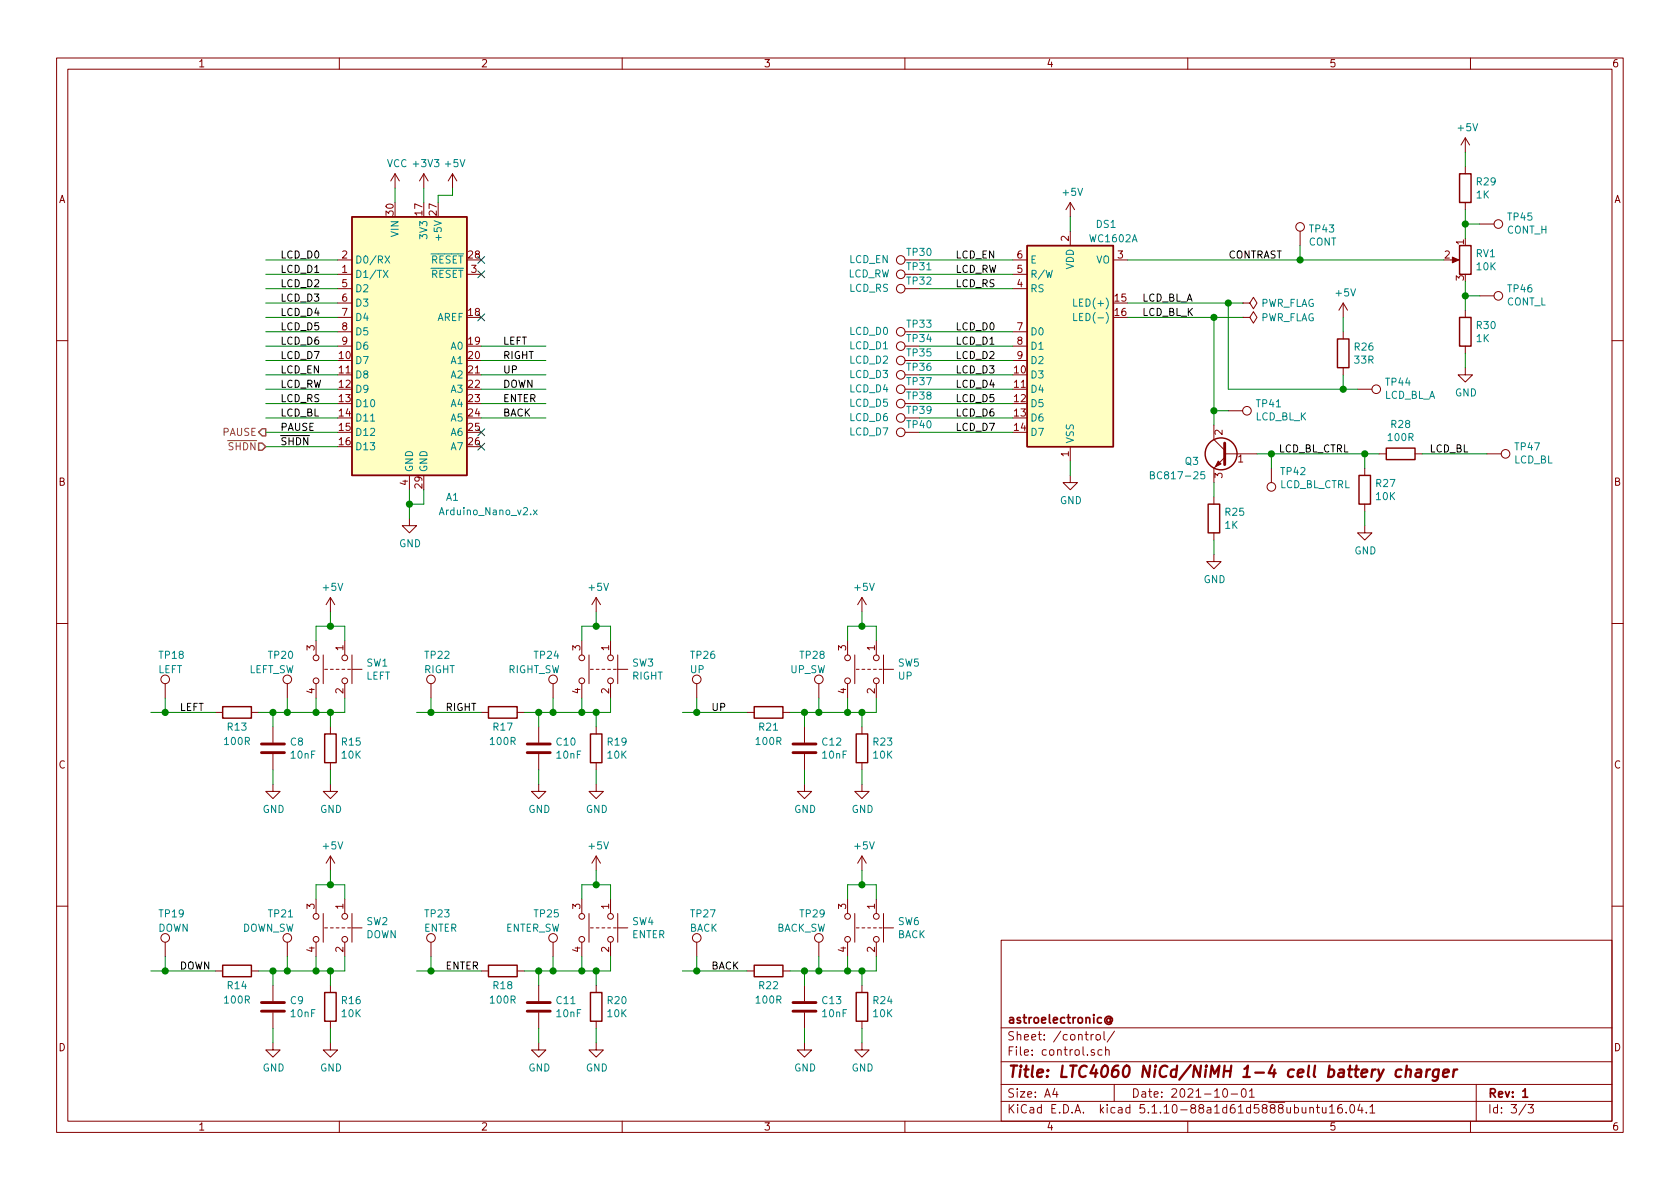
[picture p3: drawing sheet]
EESchema Schematic File Version 4
EELAYER 30 0
EELAYER END
$Descr A4 11693 8268
encoding utf-8
Sheet 3 3
Title "LTC4060 NiCd/NiMH 1-4 cell battery charger"
Date "2021-10-01"
Rev "1"
Comp "astroelectronic@"
Comment1 ""
Comment2 ""
Comment3 ""
Comment4 ""
$EndDescr
Text HLabel 1850 3000 0    50   Output ~ 0
PAUSE
Text HLabel 1850 3100 0    50   Input ~ 0
~SHDN
Wire Wire Line
	2850 3400 2850 3500
Wire Wire Line
	2850 3500 2950 3500
Wire Wire Line
	2950 3500 2950 3400
Wire Wire Line
	2850 3500 2850 3600
Connection ~ 2850 3500
$Comp
L power:GND #PWR034
U 1 1
P 2850 3600
F 0 "#PWR034" H 2850 3350 50  0001 C CNN
F 1 "GND" H 2855 3427 50  0000 C CNN
F 2 "" H 2850 3600 50  0001 C CNN
F 3 "" H 2850 3600 50  0001 C CNN
	1    2850 3600
	1    0    0    -1  
$EndComp
Wire Wire Line
	2750 1300 2750 1400
$Comp
L power:VCC #PWR?
U 1 1
P 2750 1300
AR Path="/61C3C6E2" Ref="#PWR?"  Part="1" 
AR Path="/61BF9A20/61C3C6E2" Ref="#PWR?"  Part="1" 
AR Path="/61C364DC/61C3C6E2" Ref="#PWR033"  Part="1" 
F 0 "#PWR033" H 2750 1150 50  0001 C CNN
F 1 "VCC" H 2765 1473 50  0000 C CNN
F 2 "" H 2750 1300 50  0001 C CNN
F 3 "" H 2750 1300 50  0001 C CNN
	1    2750 1300
	1    0    0    -1  
$EndComp
Text Label 1950 3100 0    50   ~ 0
~SHDN
Text Label 1950 3000 0    50   ~ 0
PAUSE
Wire Wire Line
	2350 3000 1850 3000
Wire Wire Line
	2350 3100 1850 3100
$Comp
L Switch:SW_Push_Dual SW1
U 1 1
P 2400 4650
F 0 "SW1" V 2354 4798 50  0000 L CNN
F 1 "LEFT" V 2445 4798 50  0000 L CNN
F 2 "Button_Switch_THT:SW_PUSH_6mm" H 2400 4850 50  0001 C CNN
F 3 "~" H 2400 4850 50  0001 C CNN
	1    2400 4650
	0    1    1    0   
$EndComp
$Comp
L Device:R R15
U 1 1
P 2300 5200
F 0 "R15" H 2370 5246 50  0000 L CNN
F 1 "10K" H 2370 5155 50  0000 L CNN
F 2 "Resistor_SMD:R_0805_2012Metric" V 2230 5200 50  0001 C CNN
F 3 "~" H 2300 5200 50  0001 C CNN
	1    2300 5200
	1    0    0    -1  
$EndComp
$Comp
L Device:C C8
U 1 1
P 1900 5200
F 0 "C8" H 2015 5246 50  0000 L CNN
F 1 "10nF" H 2015 5155 50  0000 L CNN
F 2 "Capacitor_SMD:C_0805_2012Metric" H 1938 5050 50  0001 C CNN
F 3 "~" H 1900 5200 50  0001 C CNN
	1    1900 5200
	1    0    0    -1  
$EndComp
Wire Wire Line
	2300 5050 2300 4950
Wire Wire Line
	2200 4950 2200 4850
Wire Wire Line
	2400 4950 2400 4850
Wire Wire Line
	2300 5350 2300 5450
Wire Wire Line
	1900 5350 1900 5450
$Comp
L power:GND #PWR030
U 1 1
P 2300 5450
F 0 "#PWR030" H 2300 5200 50  0001 C CNN
F 1 "GND" H 2305 5277 50  0000 C CNN
F 2 "" H 2300 5450 50  0001 C CNN
F 3 "" H 2300 5450 50  0001 C CNN
	1    2300 5450
	1    0    0    -1  
$EndComp
$Comp
L power:GND #PWR027
U 1 1
P 1900 5450
F 0 "#PWR027" H 1900 5200 50  0001 C CNN
F 1 "GND" H 1905 5277 50  0000 C CNN
F 2 "" H 1900 5450 50  0001 C CNN
F 3 "" H 1900 5450 50  0001 C CNN
	1    1900 5450
	1    0    0    -1  
$EndComp
Wire Wire Line
	2200 4450 2200 4350
Wire Wire Line
	2200 4350 2300 4350
Wire Wire Line
	2400 4350 2400 4450
Wire Wire Line
	2300 4350 2300 4250
Connection ~ 2300 4350
Wire Wire Line
	2300 4350 2400 4350
$Comp
L Device:R R13
U 1 1
P 1650 4950
F 0 "R13" V 1750 4950 50  0000 C CNN
F 1 "100R" V 1850 4950 50  0000 C CNN
F 2 "Resistor_SMD:R_0805_2012Metric" V 1580 4950 50  0001 C CNN
F 3 "~" H 1650 4950 50  0001 C CNN
	1    1650 4950
	0    1    1    0   
$EndComp
Wire Wire Line
	1500 4950 1150 4950
Wire Wire Line
	2200 4950 2300 4950
Connection ~ 2300 4950
Wire Wire Line
	2300 4950 2400 4950
Wire Wire Line
	1800 4950 1900 4950
Wire Wire Line
	1900 4950 1900 5050
Wire Wire Line
	1900 4950 2000 4950
Connection ~ 1900 4950
Connection ~ 2200 4950
$Comp
L Switch:SW_Push_Dual SW3
U 1 1
P 4250 4650
F 0 "SW3" V 4204 4798 50  0000 L CNN
F 1 "RIGHT" V 4295 4798 50  0000 L CNN
F 2 "Button_Switch_THT:SW_PUSH_6mm" H 4250 4850 50  0001 C CNN
F 3 "~" H 4250 4850 50  0001 C CNN
	1    4250 4650
	0    1    1    0   
$EndComp
Wire Wire Line
	4150 5050 4150 4950
Wire Wire Line
	4050 4950 4050 4850
Wire Wire Line
	4250 4950 4250 4850
Wire Wire Line
	4150 5350 4150 5450
Wire Wire Line
	3750 5350 3750 5450
$Comp
L power:GND #PWR040
U 1 1
P 4150 5450
F 0 "#PWR040" H 4150 5200 50  0001 C CNN
F 1 "GND" H 4155 5277 50  0000 C CNN
F 2 "" H 4150 5450 50  0001 C CNN
F 3 "" H 4150 5450 50  0001 C CNN
	1    4150 5450
	1    0    0    -1  
$EndComp
$Comp
L power:GND #PWR037
U 1 1
P 3750 5450
F 0 "#PWR037" H 3750 5200 50  0001 C CNN
F 1 "GND" H 3755 5277 50  0000 C CNN
F 2 "" H 3750 5450 50  0001 C CNN
F 3 "" H 3750 5450 50  0001 C CNN
	1    3750 5450
	1    0    0    -1  
$EndComp
Wire Wire Line
	4050 4450 4050 4350
Wire Wire Line
	4050 4350 4150 4350
Wire Wire Line
	4250 4350 4250 4450
Wire Wire Line
	4150 4350 4150 4250
Connection ~ 4150 4350
Wire Wire Line
	4150 4350 4250 4350
Wire Wire Line
	3350 4950 3000 4950
Wire Wire Line
	4050 4950 4150 4950
Connection ~ 4150 4950
Wire Wire Line
	4150 4950 4250 4950
Wire Wire Line
	3650 4950 3750 4950
Wire Wire Line
	3750 4950 3750 5050
Wire Wire Line
	3750 4950 3850 4950
Connection ~ 3750 4950
Connection ~ 4050 4950
$Comp
L Switch:SW_Push_Dual SW5
U 1 1
P 6100 4650
F 0 "SW5" V 6054 4798 50  0000 L CNN
F 1 "UP" V 6145 4798 50  0000 L CNN
F 2 "Button_Switch_THT:SW_PUSH_6mm" H 6100 4850 50  0001 C CNN
F 3 "~" H 6100 4850 50  0001 C CNN
	1    6100 4650
	0    1    1    0   
$EndComp
Wire Wire Line
	6000 5050 6000 4950
Wire Wire Line
	5900 4950 5900 4850
Wire Wire Line
	6100 4950 6100 4850
Wire Wire Line
	6000 5350 6000 5450
Wire Wire Line
	5600 5350 5600 5450
$Comp
L power:GND #PWR046
U 1 1
P 6000 5450
F 0 "#PWR046" H 6000 5200 50  0001 C CNN
F 1 "GND" H 6005 5277 50  0000 C CNN
F 2 "" H 6000 5450 50  0001 C CNN
F 3 "" H 6000 5450 50  0001 C CNN
	1    6000 5450
	1    0    0    -1  
$EndComp
$Comp
L power:GND #PWR043
U 1 1
P 5600 5450
F 0 "#PWR043" H 5600 5200 50  0001 C CNN
F 1 "GND" H 5605 5277 50  0000 C CNN
F 2 "" H 5600 5450 50  0001 C CNN
F 3 "" H 5600 5450 50  0001 C CNN
	1    5600 5450
	1    0    0    -1  
$EndComp
Wire Wire Line
	5900 4450 5900 4350
Wire Wire Line
	5900 4350 6000 4350
Wire Wire Line
	6100 4350 6100 4450
Wire Wire Line
	6000 4350 6000 4250
Connection ~ 6000 4350
Wire Wire Line
	6000 4350 6100 4350
Wire Wire Line
	5200 4950 4850 4950
Wire Wire Line
	5900 4950 6000 4950
Connection ~ 6000 4950
Wire Wire Line
	6000 4950 6100 4950
Wire Wire Line
	5500 4950 5600 4950
Wire Wire Line
	5600 4950 5600 5050
Wire Wire Line
	5600 4950 5700 4950
Connection ~ 5600 4950
Connection ~ 5900 4950
$Comp
L Switch:SW_Push_Dual SW6
U 1 1
P 6100 6450
F 0 "SW6" V 6054 6598 50  0000 L CNN
F 1 "BACK" V 6145 6598 50  0000 L CNN
F 2 "Button_Switch_THT:SW_PUSH_6mm" H 6100 6650 50  0001 C CNN
F 3 "~" H 6100 6650 50  0001 C CNN
	1    6100 6450
	0    1    1    0   
$EndComp
Wire Wire Line
	6000 6850 6000 6750
Wire Wire Line
	5900 6750 5900 6650
Wire Wire Line
	6100 6750 6100 6650
Wire Wire Line
	6000 7150 6000 7250
Wire Wire Line
	5600 7150 5600 7250
$Comp
L power:GND #PWR048
U 1 1
P 6000 7250
F 0 "#PWR048" H 6000 7000 50  0001 C CNN
F 1 "GND" H 6005 7077 50  0000 C CNN
F 2 "" H 6000 7250 50  0001 C CNN
F 3 "" H 6000 7250 50  0001 C CNN
	1    6000 7250
	1    0    0    -1  
$EndComp
$Comp
L power:GND #PWR044
U 1 1
P 5600 7250
F 0 "#PWR044" H 5600 7000 50  0001 C CNN
F 1 "GND" H 5605 7077 50  0000 C CNN
F 2 "" H 5600 7250 50  0001 C CNN
F 3 "" H 5600 7250 50  0001 C CNN
	1    5600 7250
	1    0    0    -1  
$EndComp
Wire Wire Line
	5900 6250 5900 6150
Wire Wire Line
	5900 6150 6000 6150
Wire Wire Line
	6100 6150 6100 6250
Wire Wire Line
	6000 6150 6000 6050
Connection ~ 6000 6150
Wire Wire Line
	6000 6150 6100 6150
Wire Wire Line
	5200 6750 4850 6750
Wire Wire Line
	5900 6750 6000 6750
Connection ~ 6000 6750
Wire Wire Line
	6000 6750 6100 6750
Wire Wire Line
	5500 6750 5600 6750
Wire Wire Line
	5600 6750 5600 6850
Wire Wire Line
	5600 6750 5700 6750
Connection ~ 5600 6750
Connection ~ 5900 6750
$Comp
L Device:R R17
U 1 1
P 3500 4950
F 0 "R17" V 3600 4950 50  0000 C CNN
F 1 "100R" V 3700 4950 50  0000 C CNN
F 2 "Resistor_SMD:R_0805_2012Metric" V 3430 4950 50  0001 C CNN
F 3 "~" H 3500 4950 50  0001 C CNN
	1    3500 4950
	0    1    1    0   
$EndComp
$Comp
L Device:R R21
U 1 1
P 5350 4950
F 0 "R21" V 5450 4950 50  0000 C CNN
F 1 "100R" V 5550 4950 50  0000 C CNN
F 2 "Resistor_SMD:R_0805_2012Metric" V 5280 4950 50  0001 C CNN
F 3 "~" H 5350 4950 50  0001 C CNN
	1    5350 4950
	0    1    1    0   
$EndComp
$Comp
L Device:R R22
U 1 1
P 5350 6750
F 0 "R22" V 5450 6750 50  0000 C CNN
F 1 "100R" V 5550 6750 50  0000 C CNN
F 2 "Resistor_SMD:R_0805_2012Metric" V 5280 6750 50  0001 C CNN
F 3 "~" H 5350 6750 50  0001 C CNN
	1    5350 6750
	0    1    1    0   
$EndComp
$Comp
L Device:C C10
U 1 1
P 3750 5200
F 0 "C10" H 3865 5246 50  0000 L CNN
F 1 "10nF" H 3865 5155 50  0000 L CNN
F 2 "Capacitor_SMD:C_0805_2012Metric" H 3788 5050 50  0001 C CNN
F 3 "~" H 3750 5200 50  0001 C CNN
	1    3750 5200
	1    0    0    -1  
$EndComp
$Comp
L Device:C C12
U 1 1
P 5600 5200
F 0 "C12" H 5715 5246 50  0000 L CNN
F 1 "10nF" H 5715 5155 50  0000 L CNN
F 2 "Capacitor_SMD:C_0805_2012Metric" H 5638 5050 50  0001 C CNN
F 3 "~" H 5600 5200 50  0001 C CNN
	1    5600 5200
	1    0    0    -1  
$EndComp
$Comp
L Device:C C13
U 1 1
P 5600 7000
F 0 "C13" H 5715 7046 50  0000 L CNN
F 1 "10nF" H 5715 6955 50  0000 L CNN
F 2 "Capacitor_SMD:C_0805_2012Metric" H 5638 6850 50  0001 C CNN
F 3 "~" H 5600 7000 50  0001 C CNN
	1    5600 7000
	1    0    0    -1  
$EndComp
$Comp
L Device:R R19
U 1 1
P 4150 5200
F 0 "R19" H 4220 5246 50  0000 L CNN
F 1 "10K" H 4220 5155 50  0000 L CNN
F 2 "Resistor_SMD:R_0805_2012Metric" V 4080 5200 50  0001 C CNN
F 3 "~" H 4150 5200 50  0001 C CNN
	1    4150 5200
	1    0    0    -1  
$EndComp
$Comp
L Device:R R23
U 1 1
P 6000 5200
F 0 "R23" H 6070 5246 50  0000 L CNN
F 1 "10K" H 6070 5155 50  0000 L CNN
F 2 "Resistor_SMD:R_0805_2012Metric" V 5930 5200 50  0001 C CNN
F 3 "~" H 6000 5200 50  0001 C CNN
	1    6000 5200
	1    0    0    -1  
$EndComp
$Comp
L Device:R R24
U 1 1
P 6000 7000
F 0 "R24" H 6070 7046 50  0000 L CNN
F 1 "10K" H 6070 6955 50  0000 L CNN
F 2 "Resistor_SMD:R_0805_2012Metric" V 5930 7000 50  0001 C CNN
F 3 "~" H 6000 7000 50  0001 C CNN
	1    6000 7000
	1    0    0    -1  
$EndComp
$Comp
L Switch:SW_Push_Dual SW2
U 1 1
P 2400 6450
F 0 "SW2" V 2354 6598 50  0000 L CNN
F 1 "DOWN" V 2445 6598 50  0000 L CNN
F 2 "Button_Switch_THT:SW_PUSH_6mm" H 2400 6650 50  0001 C CNN
F 3 "~" H 2400 6650 50  0001 C CNN
	1    2400 6450
	0    1    1    0   
$EndComp
$Comp
L Device:R R16
U 1 1
P 2300 7000
F 0 "R16" H 2370 7046 50  0000 L CNN
F 1 "10K" H 2370 6955 50  0000 L CNN
F 2 "Resistor_SMD:R_0805_2012Metric" V 2230 7000 50  0001 C CNN
F 3 "~" H 2300 7000 50  0001 C CNN
	1    2300 7000
	1    0    0    -1  
$EndComp
$Comp
L Device:C C9
U 1 1
P 1900 7000
F 0 "C9" H 2015 7046 50  0000 L CNN
F 1 "10nF" H 2015 6955 50  0000 L CNN
F 2 "Capacitor_SMD:C_0805_2012Metric" H 1938 6850 50  0001 C CNN
F 3 "~" H 1900 7000 50  0001 C CNN
	1    1900 7000
	1    0    0    -1  
$EndComp
Wire Wire Line
	2300 6850 2300 6750
Wire Wire Line
	2200 6750 2200 6650
Wire Wire Line
	2400 6750 2400 6650
Wire Wire Line
	2300 7150 2300 7250
Wire Wire Line
	1900 7150 1900 7250
$Comp
L power:GND #PWR032
U 1 1
P 2300 7250
F 0 "#PWR032" H 2300 7000 50  0001 C CNN
F 1 "GND" H 2305 7077 50  0000 C CNN
F 2 "" H 2300 7250 50  0001 C CNN
F 3 "" H 2300 7250 50  0001 C CNN
	1    2300 7250
	1    0    0    -1  
$EndComp
$Comp
L power:GND #PWR028
U 1 1
P 1900 7250
F 0 "#PWR028" H 1900 7000 50  0001 C CNN
F 1 "GND" H 1905 7077 50  0000 C CNN
F 2 "" H 1900 7250 50  0001 C CNN
F 3 "" H 1900 7250 50  0001 C CNN
	1    1900 7250
	1    0    0    -1  
$EndComp
Wire Wire Line
	2200 6250 2200 6150
Wire Wire Line
	2200 6150 2300 6150
Wire Wire Line
	2400 6150 2400 6250
Wire Wire Line
	2300 6150 2300 6050
Connection ~ 2300 6150
Wire Wire Line
	2300 6150 2400 6150
$Comp
L Device:R R14
U 1 1
P 1650 6750
F 0 "R14" V 1750 6750 50  0000 C CNN
F 1 "100R" V 1850 6750 50  0000 C CNN
F 2 "Resistor_SMD:R_0805_2012Metric" V 1580 6750 50  0001 C CNN
F 3 "~" H 1650 6750 50  0001 C CNN
	1    1650 6750
	0    1    1    0   
$EndComp
Wire Wire Line
	1500 6750 1150 6750
Wire Wire Line
	2200 6750 2300 6750
Connection ~ 2300 6750
Wire Wire Line
	2300 6750 2400 6750
Wire Wire Line
	1800 6750 1900 6750
Wire Wire Line
	1900 6750 1900 6850
Wire Wire Line
	1900 6750 2000 6750
Connection ~ 1900 6750
Connection ~ 2200 6750
$Comp
L Switch:SW_Push_Dual SW4
U 1 1
P 4250 6450
F 0 "SW4" V 4204 6598 50  0000 L CNN
F 1 "ENTER" V 4295 6598 50  0000 L CNN
F 2 "Button_Switch_THT:SW_PUSH_6mm" H 4250 6650 50  0001 C CNN
F 3 "~" H 4250 6650 50  0001 C CNN
	1    4250 6450
	0    1    1    0   
$EndComp
Wire Wire Line
	4150 6850 4150 6750
Wire Wire Line
	4050 6750 4050 6650
Wire Wire Line
	4250 6750 4250 6650
Wire Wire Line
	4150 7150 4150 7250
Wire Wire Line
	3750 7150 3750 7250
$Comp
L power:GND #PWR042
U 1 1
P 4150 7250
F 0 "#PWR042" H 4150 7000 50  0001 C CNN
F 1 "GND" H 4155 7077 50  0000 C CNN
F 2 "" H 4150 7250 50  0001 C CNN
F 3 "" H 4150 7250 50  0001 C CNN
	1    4150 7250
	1    0    0    -1  
$EndComp
$Comp
L power:GND #PWR038
U 1 1
P 3750 7250
F 0 "#PWR038" H 3750 7000 50  0001 C CNN
F 1 "GND" H 3755 7077 50  0000 C CNN
F 2 "" H 3750 7250 50  0001 C CNN
F 3 "" H 3750 7250 50  0001 C CNN
	1    3750 7250
	1    0    0    -1  
$EndComp
Wire Wire Line
	4050 6250 4050 6150
Wire Wire Line
	4050 6150 4150 6150
Wire Wire Line
	4250 6150 4250 6250
Wire Wire Line
	4150 6150 4150 6050
Connection ~ 4150 6150
Wire Wire Line
	4150 6150 4250 6150
Wire Wire Line
	3350 6750 3000 6750
Wire Wire Line
	4050 6750 4150 6750
Connection ~ 4150 6750
Wire Wire Line
	4150 6750 4250 6750
Wire Wire Line
	3650 6750 3750 6750
Wire Wire Line
	3750 6750 3750 6850
Wire Wire Line
	3750 6750 3850 6750
Connection ~ 3750 6750
Connection ~ 4050 6750
$Comp
L Device:R R18
U 1 1
P 3500 6750
F 0 "R18" V 3600 6750 50  0000 C CNN
F 1 "100R" V 3700 6750 50  0000 C CNN
F 2 "Resistor_SMD:R_0805_2012Metric" V 3430 6750 50  0001 C CNN
F 3 "~" H 3500 6750 50  0001 C CNN
	1    3500 6750
	0    1    1    0   
$EndComp
$Comp
L Device:C C11
U 1 1
P 3750 7000
F 0 "C11" H 3865 7046 50  0000 L CNN
F 1 "10nF" H 3865 6955 50  0000 L CNN
F 2 "Capacitor_SMD:C_0805_2012Metric" H 3788 6850 50  0001 C CNN
F 3 "~" H 3750 7000 50  0001 C CNN
	1    3750 7000
	1    0    0    -1  
$EndComp
$Comp
L Device:R R20
U 1 1
P 4150 7000
F 0 "R20" H 4220 7046 50  0000 L CNN
F 1 "10K" H 4220 6955 50  0000 L CNN
F 2 "Resistor_SMD:R_0805_2012Metric" V 4080 7000 50  0001 C CNN
F 3 "~" H 4150 7000 50  0001 C CNN
	1    4150 7000
	1    0    0    -1  
$EndComp
Text Label 1250 4950 0    50   ~ 0
LEFT
Text Label 3100 4950 0    50   ~ 0
RIGHT
Text Label 4950 4950 0    50   ~ 0
UP
Text Label 1250 6750 0    50   ~ 0
DOWN
Text Label 3100 6750 0    50   ~ 0
ENTER
Text Label 4950 6750 0    50   ~ 0
BACK
Wire Wire Line
	3350 2400 3800 2400
Wire Wire Line
	3350 2500 3800 2500
Wire Wire Line
	3350 2600 3800 2600
Wire Wire Line
	3350 2700 3800 2700
Wire Wire Line
	3350 2800 3800 2800
Wire Wire Line
	3350 2900 3800 2900
Text Label 3500 2400 0    50   ~ 0
LEFT
Text Label 3500 2500 0    50   ~ 0
RIGHT
Text Label 3500 2600 0    50   ~ 0
UP
Text Label 3500 2700 0    50   ~ 0
DOWN
Text Label 3500 2800 0    50   ~ 0
ENTER
Text Label 3500 2900 0    50   ~ 0
BACK
$Comp
L power:+3V3 #PWR035
U 1 1
P 2950 1300
F 0 "#PWR035" H 2950 1150 50  0001 C CNN
F 1 "+3V3" H 2965 1473 50  0000 C CNN
F 2 "" H 2950 1300 50  0001 C CNN
F 3 "" H 2950 1300 50  0001 C CNN
	1    2950 1300
	1    0    0    -1  
$EndComp
$Comp
L power:+5V #PWR036
U 1 1
P 3150 1300
F 0 "#PWR036" H 3150 1150 50  0001 C CNN
F 1 "+5V" H 3165 1473 50  0000 C CNN
F 2 "" H 3150 1300 50  0001 C CNN
F 3 "" H 3150 1300 50  0001 C CNN
	1    3150 1300
	1    0    0    -1  
$EndComp
Wire Wire Line
	2950 1400 2950 1300
Wire Wire Line
	3050 1400 3050 1350
Wire Wire Line
	3050 1350 3150 1350
Wire Wire Line
	3150 1350 3150 1300
$Comp
L Connector:TestPoint TP18
U 1 1
P 1150 4850
F 0 "TP18" H 1100 5150 50  0000 L CNN
F 1 "LEFT" H 1100 5050 50  0000 L CNN
F 2 "TestPoint:TestPoint_Pad_D1.5mm" H 1350 4850 50  0001 C CNN
F 3 "~" H 1350 4850 50  0001 C CNN
	1    1150 4850
	1    0    0    -1  
$EndComp
Wire Wire Line
	1150 4850 1150 4950
Connection ~ 1150 4950
Wire Wire Line
	1150 4950 1050 4950
$Comp
L Connector:TestPoint TP20
U 1 1
P 2000 4850
F 0 "TP20" H 1950 5150 50  0000 L CNN
F 1 "LEFT_SW" H 1950 5050 50  0000 L CNN
F 2 "TestPoint:TestPoint_Pad_D1.5mm" H 2200 4850 50  0001 C CNN
F 3 "~" H 2200 4850 50  0001 C CNN
	1    2000 4850
	-1   0    0    -1  
$EndComp
Wire Wire Line
	2000 4850 2000 4950
Connection ~ 2000 4950
Wire Wire Line
	2000 4950 2200 4950
$Comp
L Connector:TestPoint TP19
U 1 1
P 1150 6650
F 0 "TP19" H 1100 6950 50  0000 L CNN
F 1 "DOWN" H 1100 6850 50  0000 L CNN
F 2 "TestPoint:TestPoint_Pad_D1.5mm" H 1350 6650 50  0001 C CNN
F 3 "~" H 1350 6650 50  0001 C CNN
	1    1150 6650
	1    0    0    -1  
$EndComp
$Comp
L Connector:TestPoint TP21
U 1 1
P 2000 6650
F 0 "TP21" H 1950 6950 50  0000 L CNN
F 1 "DOWN_SW" H 1950 6850 50  0000 L CNN
F 2 "TestPoint:TestPoint_Pad_D1.5mm" H 2200 6650 50  0001 C CNN
F 3 "~" H 2200 6650 50  0001 C CNN
	1    2000 6650
	-1   0    0    -1  
$EndComp
$Comp
L Connector:TestPoint TP25
U 1 1
P 3850 6650
F 0 "TP25" H 3800 6950 50  0000 L CNN
F 1 "ENTER_SW" H 3800 6850 50  0000 L CNN
F 2 "TestPoint:TestPoint_Pad_D1.5mm" H 4050 6650 50  0001 C CNN
F 3 "~" H 4050 6650 50  0001 C CNN
	1    3850 6650
	-1   0    0    -1  
$EndComp
$Comp
L Connector:TestPoint TP24
U 1 1
P 3850 4850
F 0 "TP24" H 3800 5150 50  0000 L CNN
F 1 "RIGHT_SW" H 3800 5050 50  0000 L CNN
F 2 "TestPoint:TestPoint_Pad_D1.5mm" H 4050 4850 50  0001 C CNN
F 3 "~" H 4050 4850 50  0001 C CNN
	1    3850 4850
	-1   0    0    -1  
$EndComp
$Comp
L Connector:TestPoint TP22
U 1 1
P 3000 4850
F 0 "TP22" H 2950 5150 50  0000 L CNN
F 1 "RIGHT" H 2950 5050 50  0000 L CNN
F 2 "TestPoint:TestPoint_Pad_D1.5mm" H 3200 4850 50  0001 C CNN
F 3 "~" H 3200 4850 50  0001 C CNN
	1    3000 4850
	1    0    0    -1  
$EndComp
$Comp
L Connector:TestPoint TP23
U 1 1
P 3000 6650
F 0 "TP23" H 2950 6950 50  0000 L CNN
F 1 "ENTER" H 2950 6850 50  0000 L CNN
F 2 "TestPoint:TestPoint_Pad_D1.5mm" H 3200 6650 50  0001 C CNN
F 3 "~" H 3200 6650 50  0001 C CNN
	1    3000 6650
	1    0    0    -1  
$EndComp
$Comp
L Connector:TestPoint TP27
U 1 1
P 4850 6650
F 0 "TP27" H 4800 6950 50  0000 L CNN
F 1 "BACK" H 4800 6850 50  0000 L CNN
F 2 "TestPoint:TestPoint_Pad_D1.5mm" H 5050 6650 50  0001 C CNN
F 3 "~" H 5050 6650 50  0001 C CNN
	1    4850 6650
	1    0    0    -1  
$EndComp
$Comp
L Connector:TestPoint TP29
U 1 1
P 5700 6650
F 0 "TP29" H 5650 6950 50  0000 L CNN
F 1 "BACK_SW" H 5650 6850 50  0000 L CNN
F 2 "TestPoint:TestPoint_Pad_D1.5mm" H 5900 6650 50  0001 C CNN
F 3 "~" H 5900 6650 50  0001 C CNN
	1    5700 6650
	-1   0    0    -1  
$EndComp
Wire Wire Line
	4850 6650 4850 6750
Connection ~ 4850 6750
Wire Wire Line
	4850 6750 4750 6750
Wire Wire Line
	5700 6650 5700 6750
Connection ~ 5700 6750
Wire Wire Line
	5700 6750 5900 6750
Wire Wire Line
	3850 4850 3850 4950
Connection ~ 3850 4950
Wire Wire Line
	3850 4950 4050 4950
Wire Wire Line
	3850 6650 3850 6750
Connection ~ 3850 6750
Wire Wire Line
	3850 6750 4050 6750
Wire Wire Line
	3000 6650 3000 6750
Connection ~ 3000 6750
Wire Wire Line
	3000 6750 2900 6750
Wire Wire Line
	2000 6650 2000 6750
Connection ~ 2000 6750
Wire Wire Line
	2000 6750 2200 6750
Wire Wire Line
	1150 6650 1150 6750
Connection ~ 1150 6750
Wire Wire Line
	1150 6750 1050 6750
Wire Wire Line
	3000 4850 3000 4950
Connection ~ 3000 4950
Wire Wire Line
	3000 4950 2900 4950
$Comp
L Connector:TestPoint TP28
U 1 1
P 5700 4850
F 0 "TP28" H 5650 5150 50  0000 L CNN
F 1 "UP_SW" H 5650 5050 50  0000 L CNN
F 2 "TestPoint:TestPoint_Pad_D1.5mm" H 5900 4850 50  0001 C CNN
F 3 "~" H 5900 4850 50  0001 C CNN
	1    5700 4850
	-1   0    0    -1  
$EndComp
$Comp
L Connector:TestPoint TP26
U 1 1
P 4850 4850
F 0 "TP26" H 4800 5150 50  0000 L CNN
F 1 "UP" H 4800 5050 50  0000 L CNN
F 2 "TestPoint:TestPoint_Pad_D1.5mm" H 5050 4850 50  0001 C CNN
F 3 "~" H 5050 4850 50  0001 C CNN
	1    4850 4850
	1    0    0    -1  
$EndComp
Wire Wire Line
	4850 4850 4850 4950
Connection ~ 4850 4950
Wire Wire Line
	4850 4950 4750 4950
Wire Wire Line
	5700 4850 5700 4950
Connection ~ 5700 4950
Wire Wire Line
	5700 4950 5900 4950
Wire Wire Line
	7450 1600 7450 1500
$Comp
L power:+5V #PWR049
U 1 1
P 7450 1500
F 0 "#PWR049" H 7450 1350 50  0001 C CNN
F 1 "+5V" H 7465 1673 50  0000 C CNN
F 2 "" H 7450 1500 50  0001 C CNN
F 3 "" H 7450 1500 50  0001 C CNN
	1    7450 1500
	1    0    0    -1  
$EndComp
Wire Wire Line
	2350 1800 1850 1800
Wire Wire Line
	2350 1900 1850 1900
Wire Wire Line
	2350 2000 1850 2000
Wire Wire Line
	2350 2100 1850 2100
Wire Wire Line
	2350 2200 1850 2200
Wire Wire Line
	2350 2300 1850 2300
Wire Wire Line
	2350 2400 1850 2400
Wire Wire Line
	2350 2500 1850 2500
Text Label 1950 1800 0    50   ~ 0
LCD_D0
Text Label 1950 1900 0    50   ~ 0
LCD_D1
Text Label 1950 2000 0    50   ~ 0
LCD_D2
Text Label 1950 2100 0    50   ~ 0
LCD_D3
Text Label 1950 2200 0    50   ~ 0
LCD_D4
Text Label 1950 2300 0    50   ~ 0
LCD_D5
Text Label 1950 2400 0    50   ~ 0
LCD_D6
Text Label 1950 2500 0    50   ~ 0
LCD_D7
Wire Wire Line
	1850 2800 2350 2800
Wire Wire Line
	1850 2700 2350 2700
Wire Wire Line
	1850 2600 2350 2600
Text Label 1950 2600 0    50   ~ 0
LCD_EN
Text Label 1950 2700 0    50   ~ 0
LCD_RW
Text Label 1950 2800 0    50   ~ 0
LCD_RS
$Comp
L Device:R R29
U 1 1
P 10200 1300
F 0 "R29" H 10270 1346 50  0000 L CNN
F 1 "1K" H 10270 1255 50  0000 L CNN
F 2 "Resistor_SMD:R_0805_2012Metric" V 10130 1300 50  0001 C CNN
F 3 "~" H 10200 1300 50  0001 C CNN
	1    10200 1300
	1    0    0    -1  
$EndComp
$Comp
L Device:R_POT RV1
U 1 1
P 10200 1800
F 0 "RV1" H 10130 1846 50  0000 R CNN
F 1 "10K" H 10130 1755 50  0000 R CNN
F 2 "Potentiometer_THT:Potentiometer_Piher_PT-10-V10_Vertical_Hole" H 10200 1800 50  0001 C CNN
F 3 "~" H 10200 1800 50  0001 C CNN
	1    10200 1800
	-1   0    0    -1  
$EndComp
$Comp
L Device:R R30
U 1 1
P 10200 2300
F 0 "R30" H 10270 2346 50  0000 L CNN
F 1 "1K" H 10270 2255 50  0000 L CNN
F 2 "Resistor_SMD:R_0805_2012Metric" V 10130 2300 50  0001 C CNN
F 3 "~" H 10200 2300 50  0001 C CNN
	1    10200 2300
	1    0    0    -1  
$EndComp
Wire Wire Line
	10200 2150 10200 2050
Wire Wire Line
	10200 1650 10200 1550
Wire Wire Line
	10200 2550 10200 2450
$Comp
L power:GND #PWR055
U 1 1
P 10200 2550
F 0 "#PWR055" H 10200 2300 50  0001 C CNN
F 1 "GND" H 10205 2377 50  0000 C CNN
F 2 "" H 10200 2550 50  0001 C CNN
F 3 "" H 10200 2550 50  0001 C CNN
	1    10200 2550
	1    0    0    -1  
$EndComp
Wire Wire Line
	10200 1150 10200 1050
$Comp
L power:+5V #PWR054
U 1 1
P 10200 1050
F 0 "#PWR054" H 10200 900 50  0001 C CNN
F 1 "+5V" H 10215 1223 50  0000 C CNN
F 2 "" H 10200 1050 50  0001 C CNN
F 3 "" H 10200 1050 50  0001 C CNN
	1    10200 1050
	1    0    0    -1  
$EndComp
Wire Wire Line
	10050 1800 9050 1800
Text Label 8550 1800 0    50   ~ 0
CONTRAST
$Comp
L Connector:TestPoint TP45
U 1 1
P 10300 1550
F 0 "TP45" V 10346 1738 50  0000 L CNN
F 1 "CONT_H" V 10255 1738 50  0000 L CNN
F 2 "TestPoint:TestPoint_Pad_D1.5mm" H 10500 1550 50  0001 C CNN
F 3 "~" H 10500 1550 50  0001 C CNN
	1    10300 1550
	0    1    -1   0   
$EndComp
Wire Wire Line
	10300 1550 10200 1550
Connection ~ 10200 1550
Wire Wire Line
	10200 1550 10200 1450
$Comp
L Connector:TestPoint TP46
U 1 1
P 10300 2050
F 0 "TP46" V 10346 2238 50  0000 L CNN
F 1 "CONT_L" V 10255 2238 50  0000 L CNN
F 2 "TestPoint:TestPoint_Pad_D1.5mm" H 10500 2050 50  0001 C CNN
F 3 "~" H 10500 2050 50  0001 C CNN
	1    10300 2050
	0    1    -1   0   
$EndComp
Wire Wire Line
	10300 2050 10200 2050
Connection ~ 10200 2050
Wire Wire Line
	10200 2050 10200 1950
$Comp
L Connector:TestPoint TP43
U 1 1
P 9050 1700
F 0 "TP43" H 9108 1818 50  0000 L CNN
F 1 "CONT" H 9108 1727 50  0000 L CNN
F 2 "TestPoint:TestPoint_Pad_D1.5mm" H 9250 1700 50  0001 C CNN
F 3 "~" H 9250 1700 50  0001 C CNN
	1    9050 1700
	1    0    0    -1  
$EndComp
Wire Wire Line
	9050 1700 9050 1800
Wire Wire Line
	9050 1800 7850 1800
$Comp
L power:+5V #PWR052
U 1 1
P 9350 2200
F 0 "#PWR052" H 9350 2050 50  0001 C CNN
F 1 "+5V" H 9365 2373 50  0000 C CNN
F 2 "" H 9350 2200 50  0001 C CNN
F 3 "" H 9350 2200 50  0001 C CNN
	1    9350 2200
	1    0    0    -1  
$EndComp
$Comp
L Device:R R26
U 1 1
P 9350 2450
F 0 "R26" H 9420 2496 50  0000 L CNN
F 1 "33R" H 9420 2405 50  0000 L CNN
F 2 "Resistor_SMD:R_1206_3216Metric" V 9280 2450 50  0001 C CNN
F 3 "~" H 9350 2450 50  0001 C CNN
	1    9350 2450
	1    0    0    -1  
$EndComp
Wire Wire Line
	9350 2300 9350 2200
Wire Wire Line
	9350 2600 9350 2700
$Comp
L Device:Q_NPN_BCE Q3
U 1 1
P 8550 3150
F 0 "Q3" H 8750 3100 50  0000 L CNN
F 1 "BC817-25" H 8700 3000 50  0000 L CNN
F 2 "Package_TO_SOT_SMD:SOT-23" H 8750 3250 50  0001 C CNN
F 3 "~" H 8550 3150 50  0001 C CNN
	1    8550 3150
	-1   0    0    -1  
$EndComp
$Comp
L Device:R R25
U 1 1
P 8450 3600
F 0 "R25" H 8520 3646 50  0000 L CNN
F 1 "1K" H 8520 3555 50  0000 L CNN
F 2 "Resistor_SMD:R_0805_2012Metric" V 8380 3600 50  0001 C CNN
F 3 "~" H 8450 3600 50  0001 C CNN
	1    8450 3600
	1    0    0    -1  
$EndComp
Wire Wire Line
	9350 2700 8550 2700
Wire Wire Line
	8550 2700 8550 2100
Wire Wire Line
	8550 2100 7850 2100
Wire Wire Line
	8450 2200 7850 2200
Wire Wire Line
	8450 3450 8450 3350
Wire Wire Line
	8450 3850 8450 3750
$Comp
L power:GND #PWR051
U 1 1
P 8450 3850
F 0 "#PWR051" H 8450 3600 50  0001 C CNN
F 1 "GND" H 8455 3677 50  0000 C CNN
F 2 "" H 8450 3850 50  0001 C CNN
F 3 "" H 8450 3850 50  0001 C CNN
	1    8450 3850
	1    0    0    -1  
$EndComp
Wire Wire Line
	8750 3150 8850 3150
Wire Wire Line
	9500 3150 9500 3250
Connection ~ 9500 3150
Wire Wire Line
	9500 3150 9600 3150
$Comp
L Device:R R27
U 1 1
P 9500 3400
F 0 "R27" H 9570 3446 50  0000 L CNN
F 1 "10K" H 9570 3355 50  0000 L CNN
F 2 "Resistor_SMD:R_0805_2012Metric" V 9430 3400 50  0001 C CNN
F 3 "~" H 9500 3400 50  0001 C CNN
	1    9500 3400
	1    0    0    -1  
$EndComp
Wire Wire Line
	9500 3550 9500 3650
$Comp
L Device:R R28
U 1 1
P 9750 3150
F 0 "R28" V 9543 3150 50  0000 C CNN
F 1 "100R" V 9634 3150 50  0000 C CNN
F 2 "Resistor_SMD:R_0805_2012Metric" V 9680 3150 50  0001 C CNN
F 3 "~" H 9750 3150 50  0001 C CNN
	1    9750 3150
	0    1    1    0   
$EndComp
Wire Wire Line
	9900 3150 10350 3150
Text Label 9950 3150 0    50   ~ 0
LCD_BL
Text Label 1950 2900 0    50   ~ 0
LCD_BL
Wire Wire Line
	2350 2900 1850 2900
Wire Wire Line
	8450 2200 8450 2850
$Comp
L Connector:TestPoint TP42
U 1 1
P 8850 3250
F 0 "TP42" H 8792 3276 50  0000 R CNN
F 1 "LCD_BL_CTRL" H 8792 3367 50  0000 R CNN
F 2 "TestPoint:TestPoint_Pad_D1.5mm" H 9050 3250 50  0001 C CNN
F 3 "~" H 9050 3250 50  0001 C CNN
	1    8850 3250
	-1   0    0    1   
$EndComp
Wire Wire Line
	8850 3250 8850 3150
Wire Wire Line
	8850 3150 9500 3150
$Comp
L Connector:TestPoint TP47
U 1 1
P 10350 3150
F 0 "TP47" V 10396 3338 50  0000 L CNN
F 1 "LCD_BL" V 10305 3338 50  0000 L CNN
F 2 "TestPoint:TestPoint_Pad_D1.5mm" H 10550 3150 50  0001 C CNN
F 3 "~" H 10550 3150 50  0001 C CNN
	1    10350 3150
	0    1    -1   0   
$EndComp
Text Label 8900 3150 0    50   ~ 0
LCD_BL_CTRL
Text Label 7950 2200 0    50   ~ 0
LCD_BL_K
Text Label 7950 2100 0    50   ~ 0
LCD_BL_A
$Comp
L power:GND #PWR053
U 1 1
P 9500 3650
F 0 "#PWR053" H 9500 3400 50  0001 C CNN
F 1 "GND" H 9505 3477 50  0000 C CNN
F 2 "" H 9500 3650 50  0001 C CNN
F 3 "" H 9500 3650 50  0001 C CNN
	1    9500 3650
	1    0    0    -1  
$EndComp
$Comp
L Connector:TestPoint TP41
U 1 1
P 8550 2850
F 0 "TP41" V 8596 3038 50  0000 L CNN
F 1 "LCD_BL_K" V 8505 3038 50  0000 L CNN
F 2 "TestPoint:TestPoint_Pad_D1.5mm" H 8750 2850 50  0001 C CNN
F 3 "~" H 8750 2850 50  0001 C CNN
	1    8550 2850
	0    1    -1   0   
$EndComp
$Comp
L Connector:TestPoint TP44
U 1 1
P 9450 2700
F 0 "TP44" V 9496 2888 50  0000 L CNN
F 1 "LCD_BL_A" V 9405 2888 50  0000 L CNN
F 2 "TestPoint:TestPoint_Pad_D1.5mm" H 9650 2700 50  0001 C CNN
F 3 "~" H 9650 2700 50  0001 C CNN
	1    9450 2700
	0    1    -1   0   
$EndComp
Wire Wire Line
	9450 2700 9350 2700
Connection ~ 9350 2700
Wire Wire Line
	8550 2850 8450 2850
Connection ~ 8450 2850
Wire Wire Line
	8450 2850 8450 2950
NoConn ~ 3350 3100
NoConn ~ 3350 3000
$Comp
L power:+5V #PWR029
U 1 1
P 2300 4250
F 0 "#PWR029" H 2300 4100 50  0001 C CNN
F 1 "+5V" H 2315 4423 50  0000 C CNN
F 2 "" H 2300 4250 50  0001 C CNN
F 3 "" H 2300 4250 50  0001 C CNN
	1    2300 4250
	1    0    0    -1  
$EndComp
$Comp
L power:+5V #PWR039
U 1 1
P 4150 4250
F 0 "#PWR039" H 4150 4100 50  0001 C CNN
F 1 "+5V" H 4165 4423 50  0000 C CNN
F 2 "" H 4150 4250 50  0001 C CNN
F 3 "" H 4150 4250 50  0001 C CNN
	1    4150 4250
	1    0    0    -1  
$EndComp
$Comp
L power:+5V #PWR045
U 1 1
P 6000 4250
F 0 "#PWR045" H 6000 4100 50  0001 C CNN
F 1 "+5V" H 6015 4423 50  0000 C CNN
F 2 "" H 6000 4250 50  0001 C CNN
F 3 "" H 6000 4250 50  0001 C CNN
	1    6000 4250
	1    0    0    -1  
$EndComp
$Comp
L power:+5V #PWR047
U 1 1
P 6000 6050
F 0 "#PWR047" H 6000 5900 50  0001 C CNN
F 1 "+5V" H 6015 6223 50  0000 C CNN
F 2 "" H 6000 6050 50  0001 C CNN
F 3 "" H 6000 6050 50  0001 C CNN
	1    6000 6050
	1    0    0    -1  
$EndComp
$Comp
L power:+5V #PWR041
U 1 1
P 4150 6050
F 0 "#PWR041" H 4150 5900 50  0001 C CNN
F 1 "+5V" H 4165 6223 50  0000 C CNN
F 2 "" H 4150 6050 50  0001 C CNN
F 3 "" H 4150 6050 50  0001 C CNN
	1    4150 6050
	1    0    0    -1  
$EndComp
$Comp
L power:+5V #PWR031
U 1 1
P 2300 6050
F 0 "#PWR031" H 2300 5900 50  0001 C CNN
F 1 "+5V" H 2315 6223 50  0000 C CNN
F 2 "" H 2300 6050 50  0001 C CNN
F 3 "" H 2300 6050 50  0001 C CNN
	1    2300 6050
	1    0    0    -1  
$EndComp
Connection ~ 9050 1800
$Comp
L power:PWR_FLAG #FLG03
U 1 1
P 8650 2100
F 0 "#FLG03" H 8650 2175 50  0001 C CNN
F 1 "PWR_FLAG" V 8650 2228 50  0000 L CNN
F 2 "" H 8650 2100 50  0001 C CNN
F 3 "~" H 8650 2100 50  0001 C CNN
	1    8650 2100
	0    1    1    0   
$EndComp
$Comp
L power:PWR_FLAG #FLG04
U 1 1
P 8650 2200
F 0 "#FLG04" H 8650 2275 50  0001 C CNN
F 1 "PWR_FLAG" V 8650 2328 50  0000 L CNN
F 2 "" H 8650 2200 50  0001 C CNN
F 3 "~" H 8650 2200 50  0001 C CNN
	1    8650 2200
	0    1    1    0   
$EndComp
Wire Wire Line
	8650 2100 8550 2100
Connection ~ 8550 2100
Wire Wire Line
	8450 2200 8650 2200
Connection ~ 8450 2200
NoConn ~ 3350 1800
$Comp
L MCU_Module:Arduino_Nano_v2.x A1
U 1 1
P 2850 2400
F 0 "A1" H 3150 1350 50  0000 C CNN
F 1 "Arduino_Nano_v2.x" H 3400 1250 50  0000 C CNN
F 2 "Module:Arduino_Nano" H 2850 2400 50  0001 C CIN
F 3 "~" H 2850 2400 50  0001 C CNN
	1    2850 2400
	1    0    0    -1  
$EndComp
NoConn ~ 3350 1900
NoConn ~ 3350 2200
$Comp
L Connector:TestPoint TP30
U 1 1
P 6400 1800
F 0 "TP30" V 6450 1800 50  0000 C CNN
F 1 "LCD_EN" V 6400 2150 50  0000 C CNN
F 2 "TestPoint:TestPoint_Pad_D1.5mm" H 6600 1800 50  0001 C CNN
F 3 "~" H 6600 1800 50  0001 C CNN
	1    6400 1800
	0    -1   -1   0   
$EndComp
$Comp
L Connector:TestPoint TP31
U 1 1
P 6400 1900
F 0 "TP31" V 6450 1900 50  0000 C CNN
F 1 "LCD_RW" V 6400 2250 50  0000 C CNN
F 2 "TestPoint:TestPoint_Pad_D1.5mm" H 6600 1900 50  0001 C CNN
F 3 "~" H 6600 1900 50  0001 C CNN
	1    6400 1900
	0    -1   -1   0   
$EndComp
$Comp
L Connector:TestPoint TP32
U 1 1
P 6400 2000
F 0 "TP32" V 6450 2000 50  0000 C CNN
F 1 "LCD_RS" V 6400 2350 50  0000 C CNN
F 2 "TestPoint:TestPoint_Pad_D1.5mm" H 6600 2000 50  0001 C CNN
F 3 "~" H 6600 2000 50  0001 C CNN
	1    6400 2000
	0    -1   -1   0   
$EndComp
$Comp
L Connector:TestPoint TP39
U 1 1
P 6400 2900
F 0 "TP39" V 6450 2900 50  0000 C CNN
F 1 "LCD_D6" V 6400 3250 50  0000 C CNN
F 2 "TestPoint:TestPoint_Pad_D1.5mm" H 6600 2900 50  0001 C CNN
F 3 "~" H 6600 2900 50  0001 C CNN
	1    6400 2900
	0    -1   -1   0   
$EndComp
$Comp
L Connector:TestPoint TP40
U 1 1
P 6400 3000
F 0 "TP40" V 6450 3000 50  0000 C CNN
F 1 "LCD_D7" V 6400 3350 50  0000 C CNN
F 2 "TestPoint:TestPoint_Pad_D1.5mm" H 6600 3000 50  0001 C CNN
F 3 "~" H 6600 3000 50  0001 C CNN
	1    6400 3000
	0    -1   -1   0   
$EndComp
$Comp
L Connector:TestPoint TP38
U 1 1
P 6400 2800
F 0 "TP38" V 6450 2800 50  0000 C CNN
F 1 "LCD_D5" V 6400 3150 50  0000 C CNN
F 2 "TestPoint:TestPoint_Pad_D1.5mm" H 6600 2800 50  0001 C CNN
F 3 "~" H 6600 2800 50  0001 C CNN
	1    6400 2800
	0    -1   -1   0   
$EndComp
$Comp
L Connector:TestPoint TP37
U 1 1
P 6400 2700
F 0 "TP37" V 6450 2700 50  0000 C CNN
F 1 "LCD_D4" V 6400 3050 50  0000 C CNN
F 2 "TestPoint:TestPoint_Pad_D1.5mm" H 6600 2700 50  0001 C CNN
F 3 "~" H 6600 2700 50  0001 C CNN
	1    6400 2700
	0    -1   -1   0   
$EndComp
$Comp
L Connector:TestPoint TP36
U 1 1
P 6400 2600
F 0 "TP36" V 6450 2600 50  0000 C CNN
F 1 "LCD_D3" V 6400 2950 50  0000 C CNN
F 2 "TestPoint:TestPoint_Pad_D1.5mm" H 6600 2600 50  0001 C CNN
F 3 "~" H 6600 2600 50  0001 C CNN
	1    6400 2600
	0    -1   -1   0   
$EndComp
$Comp
L Connector:TestPoint TP35
U 1 1
P 6400 2500
F 0 "TP35" V 6450 2500 50  0000 C CNN
F 1 "LCD_D2" V 6400 2850 50  0000 C CNN
F 2 "TestPoint:TestPoint_Pad_D1.5mm" H 6600 2500 50  0001 C CNN
F 3 "~" H 6600 2500 50  0001 C CNN
	1    6400 2500
	0    -1   -1   0   
$EndComp
$Comp
L Connector:TestPoint TP34
U 1 1
P 6400 2400
F 0 "TP34" V 6450 2400 50  0000 C CNN
F 1 "LCD_D1" V 6400 2750 50  0000 C CNN
F 2 "TestPoint:TestPoint_Pad_D1.5mm" H 6600 2400 50  0001 C CNN
F 3 "~" H 6600 2400 50  0001 C CNN
	1    6400 2400
	0    -1   -1   0   
$EndComp
$Comp
L Connector:TestPoint TP33
U 1 1
P 6400 2300
F 0 "TP33" V 6450 2300 50  0000 C CNN
F 1 "LCD_D0" V 6400 2650 50  0000 C CNN
F 2 "TestPoint:TestPoint_Pad_D1.5mm" H 6600 2300 50  0001 C CNN
F 3 "~" H 6600 2300 50  0001 C CNN
	1    6400 2300
	0    -1   -1   0   
$EndComp
Text Label 6650 2000 0    50   ~ 0
LCD_RS
Text Label 6650 1900 0    50   ~ 0
LCD_RW
Text Label 6650 1800 0    50   ~ 0
LCD_EN
Wire Wire Line
	6400 1800 7050 1800
Wire Wire Line
	6400 1900 7050 1900
Wire Wire Line
	6400 2000 7050 2000
Text Label 6650 3000 0    50   ~ 0
LCD_D7
Text Label 6650 2900 0    50   ~ 0
LCD_D6
Text Label 6650 2800 0    50   ~ 0
LCD_D5
Text Label 6650 2700 0    50   ~ 0
LCD_D4
Text Label 6650 2600 0    50   ~ 0
LCD_D3
Text Label 6650 2500 0    50   ~ 0
LCD_D2
Text Label 6650 2400 0    50   ~ 0
LCD_D1
Text Label 6650 2300 0    50   ~ 0
LCD_D0
Wire Wire Line
	7050 3000 6400 3000
Wire Wire Line
	7050 2900 6400 2900
Wire Wire Line
	7050 2800 6400 2800
Wire Wire Line
	7050 2700 6400 2700
Wire Wire Line
	7050 2600 6400 2600
Wire Wire Line
	7050 2500 6400 2500
Wire Wire Line
	7050 2400 6400 2400
Wire Wire Line
	7050 2300 6400 2300
Wire Wire Line
	7450 3300 7450 3200
$Comp
L power:GND #PWR050
U 1 1
P 7450 3300
F 0 "#PWR050" H 7450 3050 50  0001 C CNN
F 1 "GND" H 7455 3127 50  0000 C CNN
F 2 "" H 7450 3300 50  0001 C CNN
F 3 "" H 7450 3300 50  0001 C CNN
	1    7450 3300
	1    0    0    -1  
$EndComp
$Comp
L Display_Character:WC1602A DS1
U 1 1
P 7450 2400
F 0 "DS1" H 7700 3250 50  0000 C CNN
F 1 "WC1602A" H 7750 3150 50  0000 C CNN
F 2 "Display:WC1602A" H 7450 1500 50  0001 C CIN
F 3 "~" H 8150 2400 50  0001 C CNN
	1    7450 2400
	1    0    0    -1  
$EndComp
Connection ~ 8850 3150
$EndSCHEMATC
